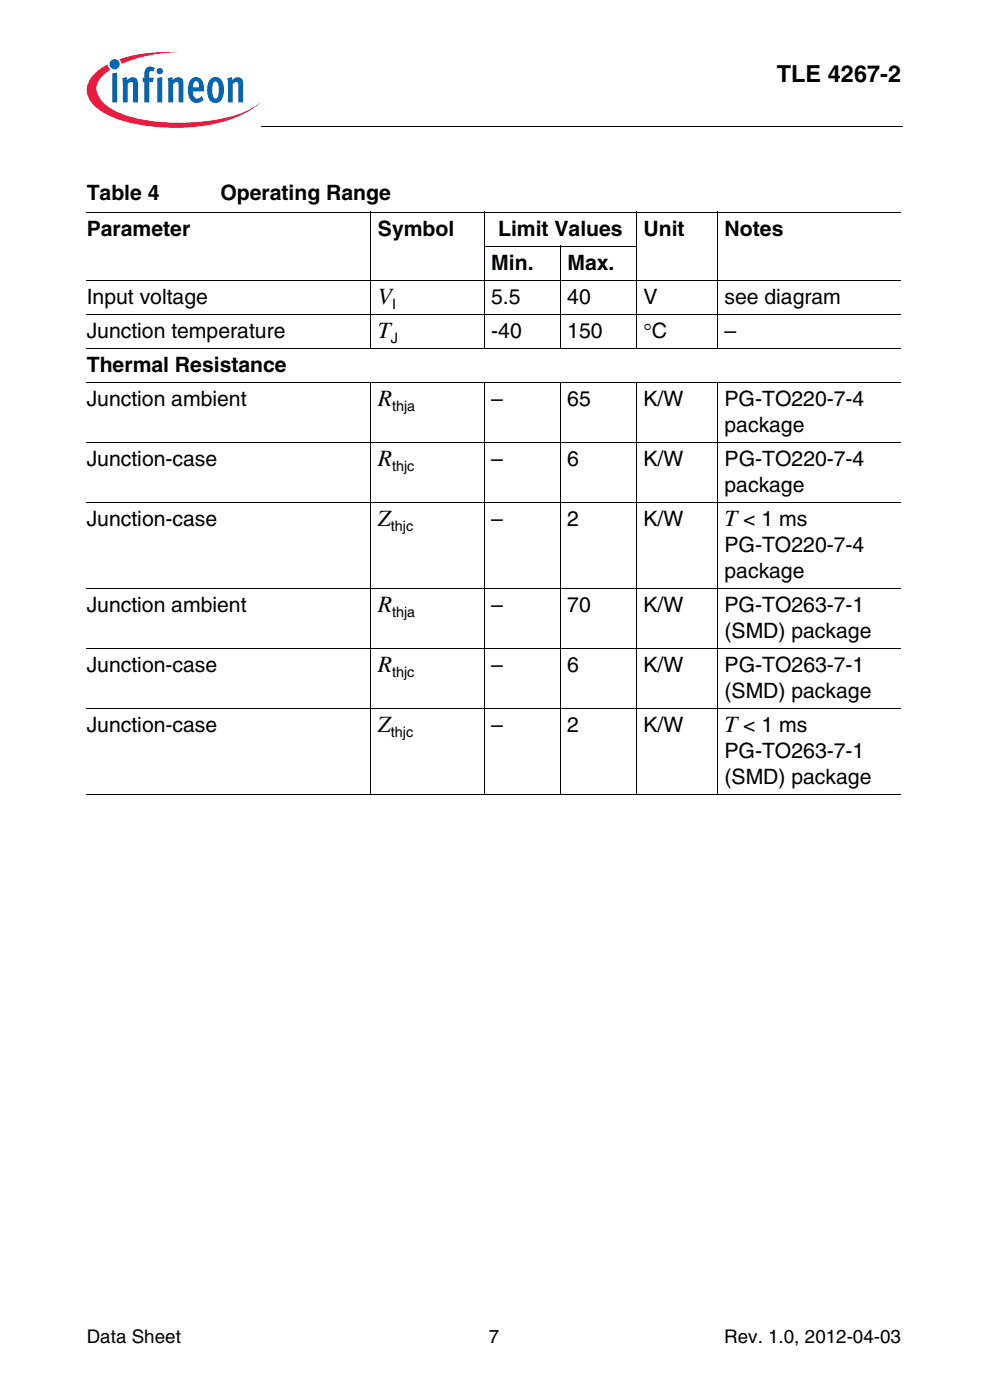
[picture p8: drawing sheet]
<svg xmlns="http://www.w3.org/2000/svg" width="148mm" height="210mm" viewBox="0 0 148 210" stroke-linecap="round" stroke-linejoin="round" font-family="sans-serif">
<circle cx="17.2" cy="9.6" r=".76" fill="#0166b3"/>
<g fill="#ed1a40">
<path d="M17.9 8.9l2.4-.7a25.6 25.6 0 0 1 6.5-.4 22.2 22.2 0 0 0-8.2 1.6l-.4 .2z"/>
<path d="M14.3 11l1.8-1.4 .1 .4 .3 .5a4 4 0 0 0-2 2.5 3.3 3.3 0 0 0 1.7 3 15.2 15.2 0 0 0 7.1 2.2 29.4 29.4 0 0 0 13.3-1.4l1.6-.9 .6-.5a12.9 12.9 0 0 1-6.4 3.1 29.2 29.2 0 0 1-15-.7 7.9 7.9 0 0 1-4-2.9 3.1 3.1 0 0 1 .9-3.9z"/>
</g>
<g fill="#0166b3">
<path d="M16.8 11l.7-.1v4.5h-.7z"/>
<path d="M18.3 11.7l.7-.1 .1 .4a.85 .85 0 0 1 1-.4 .85 .85 0 0 1 .6 .9v2.9h-.7l-.1-2.9a.29 .29 0 0 0-.4-.2l-.4 .3v2.8h-.7z"/>
<path d="M22 10.2l.3-.2 .7 .1 .2 .1-.2 .5a.35 .35 0 0 0-.6 .1v.9h.6l-.1 .6h-.5v3.1h-.8v-3.1h-.2v-.6h.2v-.5a1.24 1.24 0 0 1 .4-1z"/>
<path d="M25.1 11.7l.7-.1 .1 .4a.85 .85 0 0 1 1-.4 .85 .85 0 0 1 .6 .9v2.9h-.7l-.1-2.9a.29 .29 0 0 0-.4-.2l-.4 .3v2.8h-.7z"/>
<path d="M34.1 11.7l.6-.1 .1 .4a.85 .85 0 0 1 1-.4 .85 .85 0 0 1 .6 .9v2.9h-.7v-2.9a.29 .29 0 0 0-.5-.2l-.3 .3v2.8h-.7z"/>
<path d="M23.5 10.7a.47 .47 0 0 1 .9 0 .47 .47 0 0 1-.9 0zM23.6 11.7l.7-.1v3.8h-.7z"/>
<path d="M28.7 11.8a1.09 1.09 0 0 1 1.1-.2 1.09 1.09 0 0 1 .7 1l.1 1.1h-1.7a.75 .75 0 0 0 .2 .8 .75 .75 0 0 0 .9 .1l.2-.2 .3 .5a1.3 1.3 0 0 1-1.5 .5 1.3 1.3 0 0 1-.8-1.3v-1.1a1.89 1.89 0 0 1 .5-1.2zM29.2 12.2l-.2 .2-.1 .7h.9v-.5a.42 .42 0 0 0-.6-.4z"/>
<path d="M31.5 11.8a1.12 1.12 0 0 1 1.9 .6 3 3 0 0 1-.4 2.7 1.13 1.13 0 0 1-1.1 .3 1.13 1.13 0 0 1-.8-1v-.5a2.83 2.83 0 0 1 .4-2.1zM32 12.3l-.1 .4-.1 1.1a.89 .89 0 0 0 .5 1 1.08 1.08 0 0 0 .5-1.3v-.3a.83 .83 0 0 0-.5-1z"/>
</g>
<path d="M13 20.4h32.8v3.4h-32.8z" fill="#fff"/>
<path d="M39.1 18.8v.2z" fill="#000"/>
<g fill="none" stroke="#000" stroke-width=".15">
<path d="M39.1 18.9h96.1M13 31.8h122M55.6 31.7v20.6M72.5 36.9h22.9M72.5 31.7v20.6M83.9 36.8v15.5M95.3 31.7v20.6M107.5 31.7v20.6M13 42h122M13 47.1h122M13 52.3h122M13 57.4h122"/>
<path d="M55.6 57.3v61.9M72.5 57.3v61.9M83.9 57.3v61.9M95.3 57.3v61.9M107.5 57.3v61.9M13 66.4h122M13 75.4h122M13 88.2h122M13 97.2h122M13 106.2h122M13 119.1h122"/>
</g>
<g font-size="3.5">
<text x="116.4" y="12.2">TLE 4267-2</text>
<text x="56.6" y="45.5">V</text>
<text x="56.6" y="50.7">T</text>
<text x="56.6" y="60.9">R</text>
<text x="56.6" y="69.9">R</text>
<text x="56.6" y="78.9">Z</text>
<text x="108.5" y="78.9">T &lt; 1 ms</text>
<text x="56.6" y="91.7">R</text>
<text x="56.6" y="100.7">R</text>
<text x="56.6" y="109.7">Z</text>
<text x="108.5" y="109.7">T &lt; 1 ms</text>
</g>
<g font-size="3.2">
<text x="13" y="30">Table 4</text>
<text x="13" y="35.3">Parameter</text>
<text x="33" y="30">Operating Range</text>
<text x="56.6" y="35.3">Symbol</text>
<text x="74.6" y="35.3">Limit Values</text>
<text x="96.4" y="35.3">Unit</text>
<text x="108.6" y="35.3">Notes</text>
<text x="73.6" y="40.4">Min.</text>
<text x="85" y="40.4">Max.</text>
<text x="13" y="45.5">Input voltage</text>
<text x="73.6" y="45.5">5.5</text>
<text x="85" y="45.5">40</text>
<text x="96.4" y="45.5">V</text>
<text x="108.5" y="45.5">see diagram</text>
<text x="13" y="50.7">Junction temperature</text>
<text x="73.6" y="50.7">-40</text>
<text x="85" y="50.7">150</text>
<text x="96.4" y="50.7">°C</text>
<text x="108.5" y="50.7">–</text>
<text x="13" y="55.8">Thermal Resistance</text>
<text x="13" y="60.9">Junction ambient</text>
<text x="73.6" y="60.9">–</text>
<text x="85" y="60.9">65</text>
<text x="96.4" y="60.9">K/W</text>
<text x="108.5" y="64.8">package</text>
<text x="108.6" y="60.9">PG-TO220-7-4</text>
<text x="13" y="69.9">Junction-case</text>
<text x="73.6" y="69.9">–</text>
<text x="85" y="69.9">6</text>
<text x="96.4" y="69.9">K/W</text>
<text x="108.5" y="69.9">PG-TO220-7-4</text>
<text x="108.5" y="73.8">package</text>
<text x="13" y="78.9">Junction-case</text>
<text x="73.6" y="78.9">–</text>
<text x="85" y="78.9">2</text>
<text x="96.4" y="78.9">K/W</text>
<text x="108.5" y="82.7">PG-TO220-7-4</text>
<text x="108.5" y="86.6">package</text>
<text x="13" y="91.7">Junction ambient</text>
<text x="73.6" y="91.7">–</text>
<text x="85" y="91.7">70</text>
<text x="96.4" y="91.7">K/W</text>
<text x="108.5" y="95.6">(SMD) package</text>
<text x="108.6" y="91.7">PG-TO263-7-1</text>
<text x="13" y="100.7">Junction-case</text>
<text x="73.6" y="100.7">–</text>
<text x="85" y="100.7">6</text>
<text x="96.4" y="100.7">K/W</text>
<text x="108.5" y="100.7">PG-TO263-7-1</text>
<text x="108.5" y="104.6">(SMD) package</text>
<text x="13" y="109.7">Junction-case</text>
<text x="73.6" y="109.7">–</text>
<text x="85" y="109.7">2</text>
<text x="96.4" y="109.7">K/W</text>
<text x="108.5" y="113.6">PG-TO263-7-1</text>
<text x="108.5" y="117.5">(SMD) package</text>
</g>
<g font-size="2.8">
<text x="13" y="201.3">Data Sheet</text>
<text x="73.2" y="201.3">7</text>
<text x="108.5" y="201.3">Rev. 1.0, 2012-04-03</text>
</g>
<g font-size="2.2">
<text x="58.7" y="46.3">I</text>
<text x="58.5" y="51.4">J</text>
<text x="58.7" y="61.7">thja</text>
<text x="58.7" y="70.7">thjc</text>
<text x="58.5" y="79.7">thjc</text>
<text x="58.7" y="92.5">thja</text>
<text x="58.7" y="101.5">thjc</text>
<text x="58.5" y="110.5">thjc</text>
</g>
</svg>
